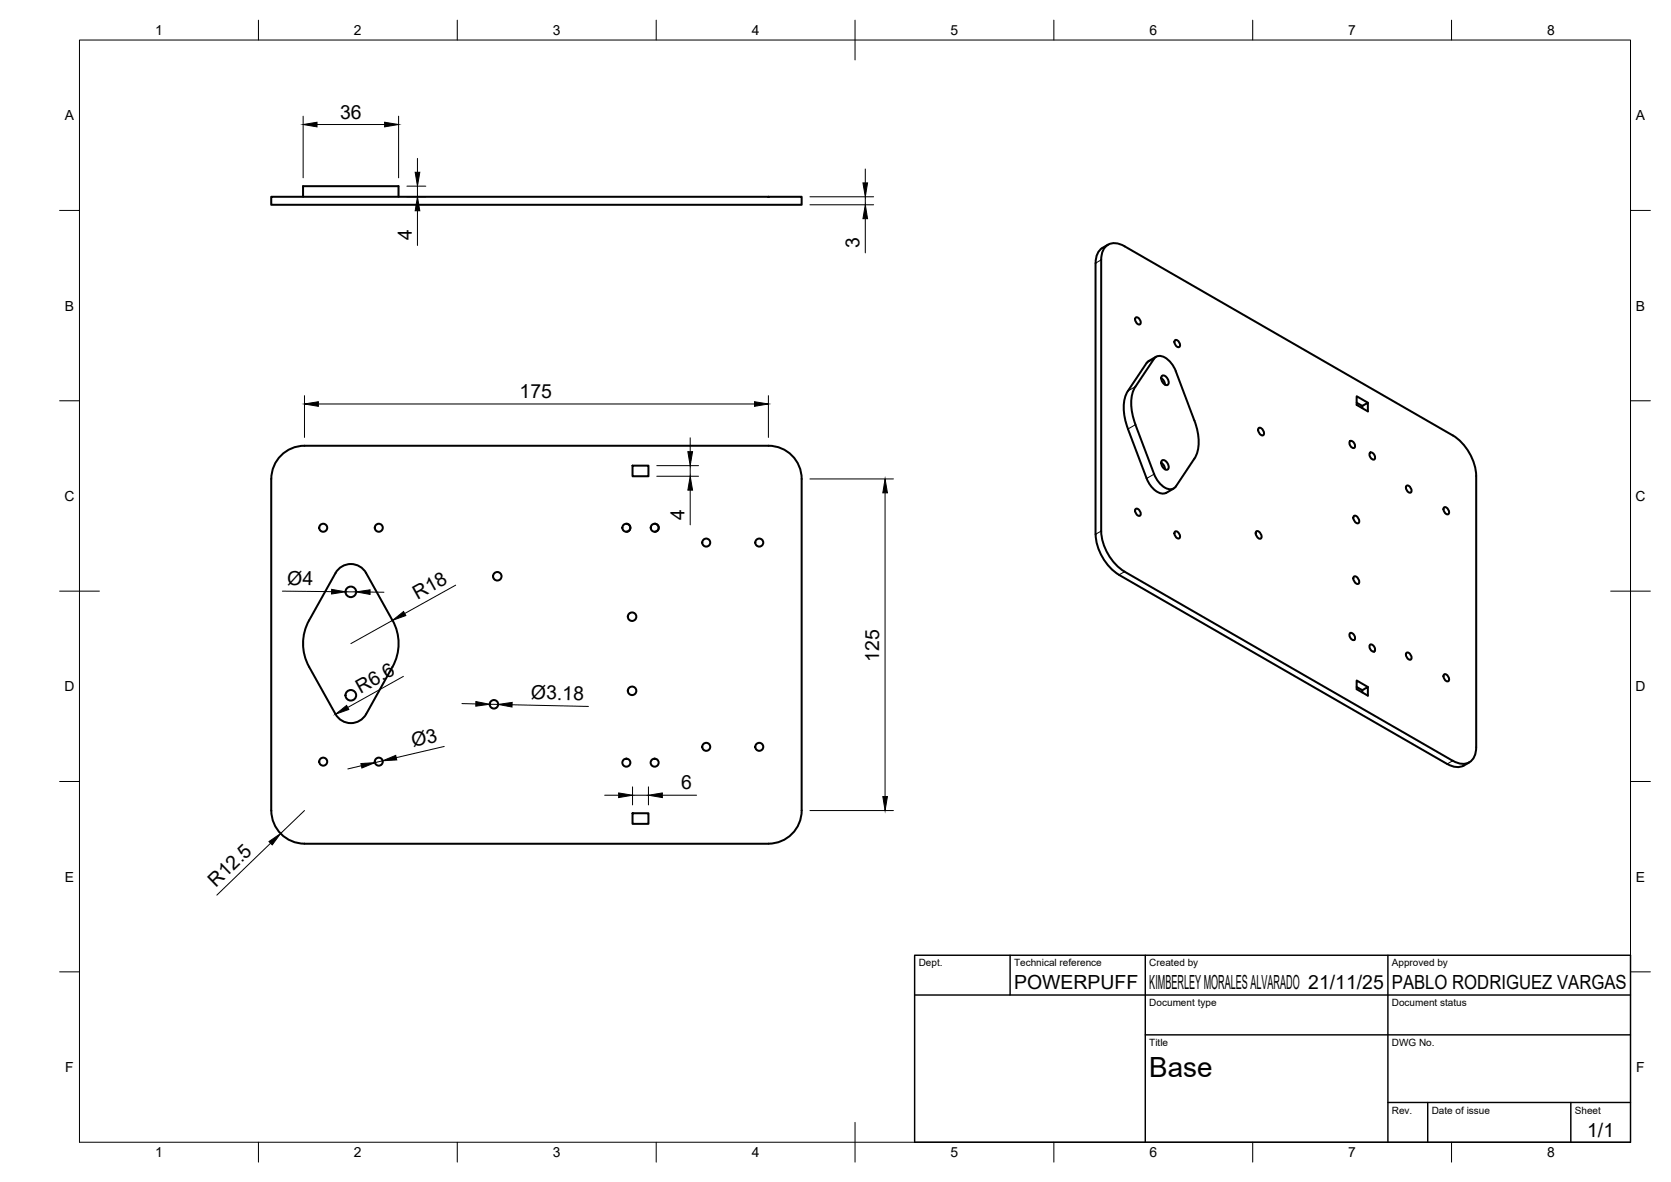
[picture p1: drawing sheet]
<svg xmlns="http://www.w3.org/2000/svg" width="420mm" height="297mm" viewBox="0 0 420 297" stroke-linecap="round" stroke-linejoin="round" font-family="sans-serif">
<!-- layer: Visible -->
<g fill="none" stroke="#000" stroke-width=".51">
<path d="M68.2 49.5h133.4v2h-133.4zM76.2 49.5v-2.7h24v2.7M275.5 66.1v68.2M278 61.9a3.8 3.8 0 0 1 4.8 0l82.5 47.5a13 13 0 0 1 5.9 10.2v68.1a3.6 3.6 0 0 1-3.2 4.3l-.9-.1-1.8-.7-82.5-47.6a13 13 0 0 1-5.9-10.1v-68.2a4.7 4.7 0 0 1 1.1-3.4zM278.6 61.5a4.5 4.5 0 0 0-3.1 4.6M285.6 79.8a1.16 1.16 0 0 1 1 1.7 1.16 1.16 0 0 1-1-1.7zM285.5 97.2l4.7-7.1a2.07 2.07 0 0 1 3.2 .1l.9 .8 1.1 1.6 4.9 13.1M285.5 97.1a11 11 0 0 0 0 9.6M290.7 89.6l-2.2 1.4-4.9 7.2a11 11 0 0 0 0 9.6l4.7 12.4a5.4 5.4 0 0 0 4.1 3.8l.8-.2M292 95a2.11 2.11 0 0 1 .9 1.7M292.2 94.4a1.55 1.55 0 0 1 1.4 2.3 1.55 1.55 0 0 1-1.4-2.3zM295.5 85.5a1.16 1.16 0 0 1 1 1.7 1.16 1.16 0 0 1-1-1.7z"/>
<path d="M70.7 114.5a8.3 8.3 0 0 1 5.8-2.5h116.7a8.3 8.3 0 0 1 8.4 8.4v83.3a8.4 8.4 0 0 1-8.4 8.3h-116.7a8.4 8.4 0 0 1-8.3-8.3v-83.3a8.3 8.3 0 0 1 2.5-5.9zM159 117h4v2.7h-4zM285.5 106.7l4.7 12.5M292 116.3a2.11 2.11 0 0 1 .9 1.6M292.2 115.7a1.55 1.55 0 0 1 1.4 2.3 1.55 1.55 0 0 1-1.4-2.3zM300.3 115.3l-4.7 7a2.07 2.07 0 0 1-3.2-.1l-1.3-1.3-.9-1.8M300.3 105.7a11 11 0 0 1 0 9.5M316.6 107.5a1.25 1.25 0 0 1 1 1.9 1.25 1.25 0 0 1-1-1.9zM339.5 110.8a1.16 1.16 0 0 1 1 1.8 1.16 1.16 0 0 1-1-1.8zM341.1 101.2l1.4 .8 1.4-.8v2.2l-2.8-1.6v-2.2l2.8 1.6M342.5 102v.6M344.5 113.7a1.16 1.16 0 0 1 1.1 1.8 1.16 1.16 0 0 1-1.1-1.8z"/>
<path d="M157.5 131.6a1.01 1.01 0 0 1 1 1 1.01 1.01 0 0 1-1 1M164.6 131.6a1.01 1.01 0 0 1 1 1 1.01 1.01 0 0 1-1 1M275.5 134.3a13.1 13.1 0 0 0 5.9 10.2l82.5 47.5 1.9 .7a3.3 3.3 0 0 0 2.2-.3M285.6 127.9a1.16 1.16 0 0 1 1 1.7 1.16 1.16 0 0 1-1-1.7zM295.1 122.8l-1.9 1.1M295.5 133.6a1.16 1.16 0 0 1 1 1.7 1.16 1.16 0 0 1-1-1.7zM315.9 133.5a1.25 1.25 0 0 1 1.1 1.9 1.25 1.25 0 0 1-1.1-1.9zM340.5 129.6a1.25 1.25 0 0 1 1.1 1.9 1.25 1.25 0 0 1-1.1-1.9zM353.7 122a1.16 1.16 0 0 1 1 1.8 1.16 1.16 0 0 1-1-1.8zM363.2 127.5a1.16 1.16 0 0 1 1 1.7 1.16 1.16 0 0 1-1-1.7zM85.2 142.9a4.4 4.4 0 0 1 6.9 1.1l6.6 11.9a12 12 0 0 1 0 11.7l-6.7 11.9a4.4 4.4 0 0 1-7.6 0l-6.7-11.9a11.9 11.9 0 0 1 0-11.7l6.7-11.9zM339.5 159.1a1.16 1.16 0 0 1 1 1.7 1.16 1.16 0 0 1-1-1.7z"/>
<path d="M340.5 144.9a1.25 1.25 0 0 1 1.1 1.8 1.25 1.25 0 0 1-1.1-1.8zM341.1 172.6l1.4 .8 1.4-.8v2.2l-2.8-1.6v-2.2l2.8 1.6M342.5 173.4v.6M344.5 162a1.16 1.16 0 0 1 1.1 1.7 1.16 1.16 0 0 1-1.1-1.7zM353.7 164a1.16 1.16 0 0 1 1 1.8 1.16 1.16 0 0 1-1-1.8zM363.2 169.5a1.16 1.16 0 0 1 1 1.7 1.16 1.16 0 0 1-1-1.7zM369.4 191.6l-1.4 .8M159 204.4h4v2.6h-4z"/>
<circle cx="81.3" cy="132.6" r="1.01"/>
<circle cx="95.2" cy="132.6" r="1.01"/>
<circle cx="157.5" cy="132.6" r="1.01"/>
<circle cx="164.6" cy="132.6" r="1.01"/>
<circle cx="177.6" cy="136.4" r="1.01"/>
<circle cx="190.9" cy="136.4" r="1.01"/>
<circle cx="88.2" cy="148.7" r="1.33"/>
<circle cx="125" cy="144.8" r="1.07"/>
<circle cx="158.9" cy="155" r="1.07"/>
<circle cx="88.2" cy="174.7" r="1.33"/>
<circle cx="124.2" cy="177" r="1.07"/>
<circle cx="158.9" cy="173.6" r="1.07"/>
<circle cx="81.3" cy="191.4" r="1.01"/>
<circle cx="95.2" cy="191.4" r="1.01"/>
<circle cx="157.5" cy="191.7" r="1.01"/>
<circle cx="164.6" cy="191.7" r="1.01"/>
<circle cx="177.6" cy="187.7" r="1.01"/>
<circle cx="190.9" cy="187.7" r="1.01"/>
</g>
<!-- layer: Visible Narrow -->
<path d="M276.9 65.3l-1.4 .8M285.5 97.2l-1.9 1M290.2 90.1l-1.9 1.1M285.5 106.7l-1.9 1.1M290.2 119.2l-1.9 1M276.9 133.5l-1.4 .8M282.8 143.7l-1.4 .8M365.3 191.2l-1.4 .8" fill="none" stroke="#000" stroke-width=".25"/>
<!-- layer: BORDER -->
<g fill="none" stroke="#000" stroke-width=".25">
<path d="M20 10.1h390v276.9h-390zM65 5.1v5M115 5.1v5M165 5.1v5M215 5.1v10M265 5.1v5M315 5.1v5M365 5.1v5M15 52.9h5M410 52.9h5M15 100.7h5M410 100.7h5"/>
<path d="M15 148.6h10M405 148.6h10M15 196.4h5M410 196.4h5M15 244.2h5M410 244.2h5M65 287v5M115 287v5M165 287v5M215 282.1v9.9M265 287v5M315 287v5"/>
<path d="M365 287v5"/>
</g>
<!-- layer: TITLEBLOCK -->
<path d="M230 240.1h180v46.9h-180zM230 250h180M254 240.1v9.9M288 240.1v46.9M349 240.1v46.9M288 260.1h122M349 277.1h61M359 277.1v9.9M395 277.1v9.9" fill="none" stroke="#000" stroke-width=".36"/>
<!-- layer: FD_Dimensions -->
<g fill="none" stroke="#000" stroke-width=".25">
<path d="M76.2 29.2v15.5M79.7 31.3h17M100.2 29.2v15.5M105 39.8v3.5M102.3 49.5h4.8M102.3 46.8h4.8M105 46.8v2.7M105 53v8.7M203.6 49.5h16.1M203.6 51.5h16.1M217.6 42.5v3.5M217.6 49.5v2"/>
<path d="M217.6 55v8.5M76.6 99.4v10.5M193.2 99.4v10.5M80.1 101.5h109.6M165.1 117h10.5M165.1 119.7h10.5M173.5 110v3.5M173.5 117v2.7M173.5 123.2v8.7M203.6 120.4h21M222.5 123.9v76.3M71 148.6l12.4 .1"/>
<path d="M86.9 148.7h2.7M93 148.8h3.5M98.7 155.9l-10.5 5.8M114.6 147.1l-12.9 7.1M101.4 170l-14 7.8M116.1 176.8l3.5 .1M123.1 177h2.2M128.8 177.1l19.2 .4M90.9 192.4l-3.4 .8M96.2 191.2l-1.9 .5M111.7 187.6l-12.1 2.8M152 199.8h3.6"/>
<path d="M159 197.7v4.6M159 199.8h4M163 197.7v4.6M166.5 199.8h8.7M68 211.9l-13.5 13M76.6 203.7l-6.1 5.8M203.6 203.7h21"/>
</g>
<g fill="#000" stroke="#000" stroke-width=".25">
<path d="M76.2 31.3l3.5-.6v1.2zM96.7 30.7l3.5 .6-3.5 .6zM104.4 43.3h1.2l-.6 3.5zM105 49.5l.6 3.5h-1.2zM217 46h1.1l-.5 3.5zM217.6 51.5l.5 3.5h-1.1zM76.6 101.5l3.5-.5v1.1zM173 113.5h1.1l-.6 3.5zM189.7 101l3.5 .5-3.5 .6zM173.5 119.7l.6 3.5h-1.1zM222.5 120.4l.6 3.5h-1.1zM83.4 148.1l3.5 .6-3.5 .6z"/>
<path d="M89.6 148.7l3.4-.5v1.2zM98.7 155.9l2.8-2.2 .5 1zM84.4 179.5l2.7-2.2 .6 1zM119.7 176.3l3.4 .7-3.5 .5zM125.3 177l3.5-.5-.1 1.2zM90.7 191.9l3.6-.2-3.3 1.3zM96.2 191.2l3.3-1.4 .3 1.2zM155.6 199.3l3.4 .5-3.4 .6zM163 199.8l3.5-.5v1.1zM67.6 211.5l2.9-2-2 2.8zM222 200.2h1.1l-.6 3.5z"/>
</g>
<text font-size="7" x="289" y="270.6">Base</text>
<g font-size="4.9">
<text x="85.5" y="29.8">36</text>
<text x="103.6" y="60.4" transform="rotate(-90 103.6 60.4)">4</text>
<text x="216.1" y="62.4" transform="rotate(-90 216.1 62.4)">3</text>
<text x="130.6" y="100.1">175</text>
<text x="172.1" y="130.6" transform="rotate(-90 172.1 130.6)">4</text>
<text x="72.2" y="147" transform="rotate(1 72.2 147)">Ø4</text>
<text x="105" y="150.7" transform="rotate(-29 105 150.7)">R18</text>
<text x="221.1" y="166.3" transform="rotate(-90 221.1 166.3)">125</text>
<text x="90.7" y="174.3" transform="rotate(-29 90.7 174.3)">R6.6</text>
<text x="133.5" y="175.7" transform="rotate(1 133.5 175.7)">Ø3.18</text>
<text x="103.9" y="187.8" transform="rotate(-13 103.9 187.8)">Ø3</text>
<text x="171.3" y="198.4">6</text>
<text x="54.3" y="223.2" transform="rotate(-44 54.3 223.2)">R12.5</text>
<text x="255" y="248.5">POWERPUFF</text>
<text x="289" y="248.5">KIMBERLEY MORALES ALVARADO 21/11/25</text>
<text x="350" y="248.5">PABLO RODRIGUEZ VARGAS</text>
<text x="399.1" y="285.7">1/1</text>
</g>
<g font-size="3.5">
<text x="39" y="8.8">1</text>
<text x="89" y="8.8">2</text>
<text x="139" y="8.8">3</text>
<text x="189" y="8.8">4</text>
<text x="239" y="8.8">5</text>
<text x="289" y="8.8">6</text>
<text x="339" y="8.8">7</text>
<text x="389" y="8.8">8</text>
<text x="16.3" y="30.2">A</text>
<text x="411.3" y="30.2">A</text>
<text x="16.3" y="78">B</text>
<text x="411.3" y="78">B</text>
<text x="16.2" y="125.9">C</text>
<text x="411.2" y="125.9">C</text>
<text x="16.2" y="173.7">D</text>
<text x="411.2" y="173.7">D</text>
<text x="16.3" y="221.6">E</text>
<text x="411.3" y="221.6">E</text>
<text x="16.4" y="269.4">F</text>
<text x="411.4" y="269.4">F</text>
<text x="39" y="290.8">1</text>
<text x="89" y="290.8">2</text>
<text x="139" y="290.8">3</text>
<text x="189" y="290.8">4</text>
<text x="239" y="290.8">5</text>
<text x="289" y="290.8">6</text>
<text x="339" y="290.8">7</text>
<text x="389" y="290.8">8</text>
</g>
<g font-size="2.5">
<text x="231" y="242.9">Dept.</text>
<text x="255" y="242.9">Technical reference</text>
<text x="289" y="242.9">Created by</text>
<text x="350" y="242.9">Approved by</text>
<text x="289" y="252.8">Document type</text>
<text x="350" y="252.8">Document status</text>
<text x="289" y="262.9">Title</text>
<text x="350" y="262.9">DWG No.</text>
<text x="350" y="279.9">Rev.</text>
<text x="360" y="279.9">Date of issue</text>
<text x="396" y="279.9">Sheet</text>
</g>
</svg>
